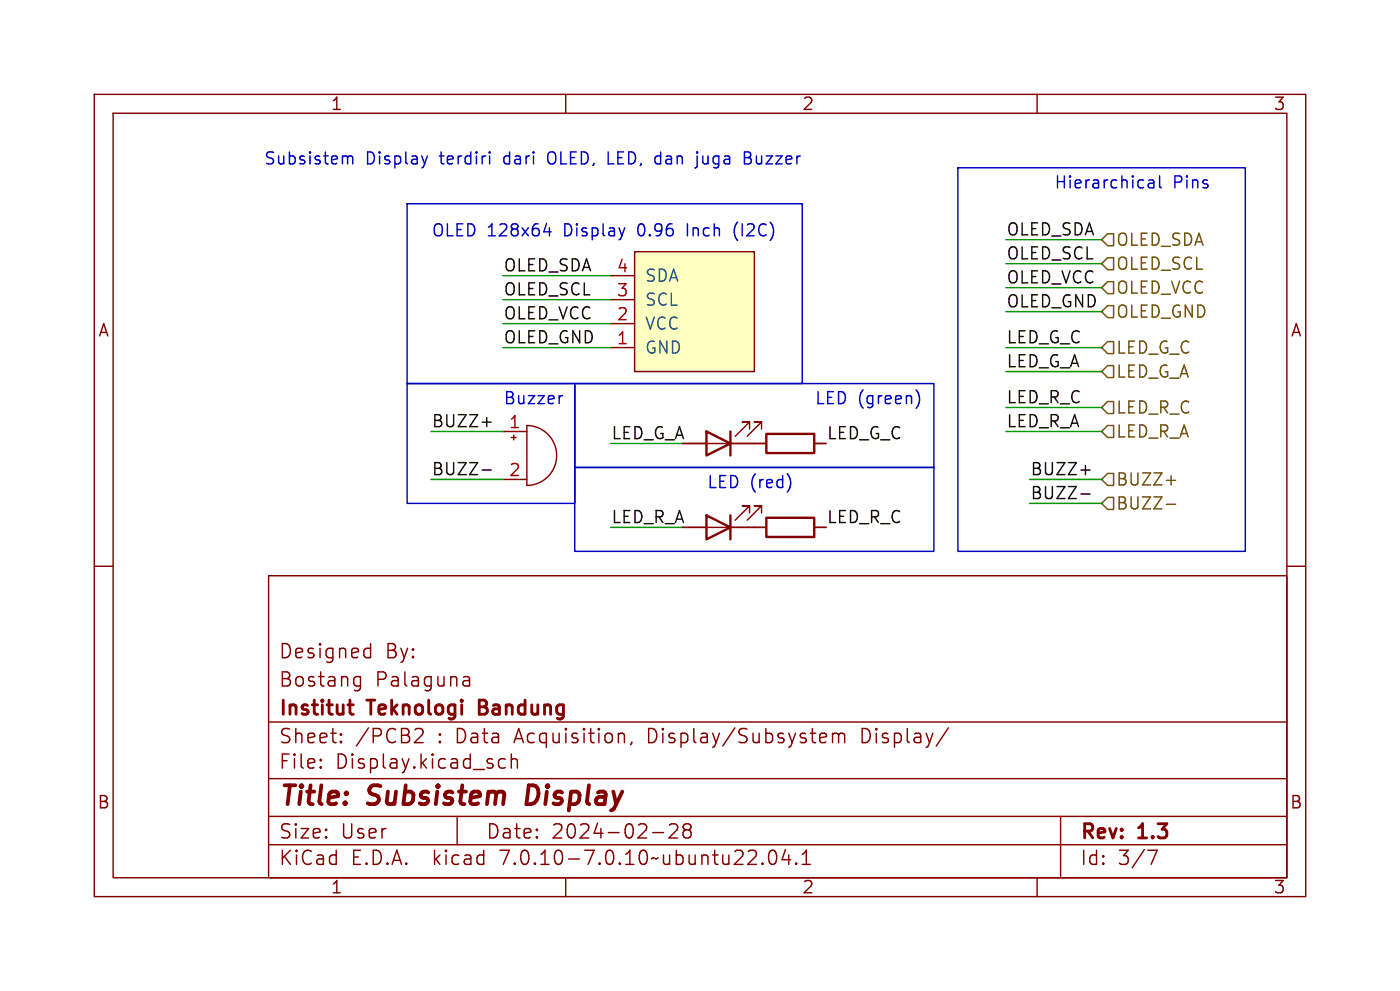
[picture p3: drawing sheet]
<svg xmlns="http://www.w3.org/2000/svg" width="148mm" height="105mm" viewBox="0 0 148 105" stroke-linecap="round" stroke-linejoin="round" font-family="sans-serif">
<g fill="none" stroke="#840000" stroke-width=".15">
<path d="M10 10h128.5v85h-128.5zM12 12h124.5v81h-124.5zM60 10v2M110 10v2M64.8 36.8h2.5M64.8 34.3h2.5M64.8 31.8h2.5M64.8 29.2h2.5M67.3 26.7h12.7v12.7h-12.7zM10 60h2M53.3 45.7h2.6M53.3 50.8h2.6"/>
<path d="M54.2 46.4h.5M54.5 46.1v.5M55.9 45.1a3.2 3.2 0 0 1 3.1 3.2 3.2 3.2 0 0 1-3.1 3.1zM72.4 47h8.9M72.4 55.9h8.9M79.5 45.5v-.8h-.8h.8l-1.5 1.5M79.5 54.4v-.8h-.8h.8l-1.5 1.5M80.8 45.5v-.8h-.8h.8l-1.6 1.5M80.8 54.4v-.8h-.8h.8l-1.6 1.5M86.4 47h1.2M86.4 55.9h1.2M136.5 60h2"/>
<path d="M28.5 61h108v32h-108zM28.5 76.5h108M36.2 78.5v.1v.1M36.2 78.5l-.1 .1 .1 .1M36.2 77.8v.1M36.2 78.5v.2M36.2 77.8h-.1l.1 .1M37.7 72.6l.1 .1 .4-.1M37.7 71.8l.1-.1 .4 .1M38.2 71.7v1.2a.41 .41 0 0 1-.5 .3M38.9 68.7l.4 .1M39.3 68.2v1.5"/>
<path d="M39.3 69.6l-.4 .1M44.8 77.3l.1 .2-.1 .3-.9 .9h1M49.2 72.6l.1 .1 .5-.1M49.2 71.8l.1-.1 .4 .1 .1 .1v.8M49.8 72l-.6 .2M54.2 79.9v1.5M66 77.7l.2 .2v.8M67 78.6l-.1 .3M87.4 77.7l.2 .1 .1 .2-.8 .2M87.6 78.6l-.2 .1M88.3 77.7v1M88.3 77.8a.37 .37 0 0 1 .6 .1"/>
<path d="M88.9 77.9l.3-.2 .3 .1 .1 .1v.8M88.9 77.9v.8M100.6 77.1l-1.3 1.9M28.5 89.5h108M28.5 86.5h108M28.5 82.5h108M34 81.2l.1 .1-.1 .1M34 81.2l-.1 .1 .1 .1M34 80.5v.1M34 81.2v.2M34 80.5h.1l-.1 .1M34 80.5h-.1l.1 .1"/>
<path d="M48.5 86.5v3M52.9 81.1l.3 .3 .4-.1M53.6 80.5l-.4-.1-.3 .3M54.2 80.5a.37 .37 0 0 1 .7 .1v.8M60 93v2M69.2 88.2h1.2M71 87.4l.2-.1h.4a.41 .41 0 0 1 .2 .6l-.9 .9h1M72.7 87.9h-.1a.31 .31 0 0 1-.1-.4 .31 .31 0 0 1 .2-.2l.5 .1a.31 .31 0 0 1 .1 .3 .31 .31 0 0 1-.3 .2M72.7 87.9l-.3 .3v.3l.3 .3 .5-.1 .1-.2-.1-.4-.2-.2M72.7 87.9h.3M80.9 91.4v.1v.1M80.9 91.4l-.1 .1 .1 .1"/>
<path d="M80.9 91.4v.2M81.7 90.2a.36 .36 0 0 1 .3-.1 .36 .36 0 0 1 .3 .3 .88 .88 0 0 1-.3 1.2 .38 .38 0 0 1-.4-.3 1.28 1.28 0 0 1 .1-1.1zM83.3 90l-.4 1.1h1M83.7 90.6v1M84.4 91.4l.1 .1-.1 .1M84.4 91.4v.1v.1M84.4 91.4v.2M85.1 91.6h.8M85.1 90.5l.4-.4v1.5M110 93v2M112.5 86.5v6.5M121.7 90.1h1l-.6 1.5"/>
</g>
<path d="M56.1 83.2l-.3 2h.5" fill="none" stroke="#840000" stroke-width=".4"/>
<path d="M36.9 74.7h.6M37.1 75.5l.1 .1 .3 .1M50.8 74.9h.5M51.3 74.2h-.5v1.5h.6" fill="none" stroke="#840000" stroke-width=".3"/>
<path d="M67.3 26.7h12.7v12.7h-12.7z" fill="#ffffc2" stroke="#ffffc2" stroke-width=".11"/>
<path d="M74.9 45.7l2.6 1.3-2.6 1.3zM74.9 54.6l2.6 1.3-2.6 1.3zM77.5 45.7v2.6M77.5 54.6v2.6M81.3 54.9h5.1v2h-5.1zM81.3 46h5.1v2h-5.1z" fill="none" stroke="#840000" stroke-width=".25"/>
<path d="M117.5 32.4h.6v1.3h-.6l-.7-.7zM117.5 29.8h.6v1.3h-.6l-.7-.6zM117.5 36.2h.6v1.3h-.6l-.7-.7zM117.5 24.8h.6v1.2h-.6l-.7-.6zM117.5 38.7h.6v1.3h-.6l-.7-.6zM117.5 27.3h.6v1.3h-.6l-.7-.7zM117.5 52.7h.6v1.3h-.6l-.7-.7zM117.5 45.1h.6v1.3h-.6l-.7-.7zM117.5 42.5h.6v1.3h-.6l-.7-.6zM117.5 50.2h.6v1.2h-.6l-.7-.6zM123.7 53.4h1M123.7 50.9h1" fill="none" stroke="#725600" stroke-width=".15"/>
<path d="M51.1 49.8h1M51.1 44.7h1M114.6 49.8h1M114.6 52.3h1" fill="none" stroke="#0f0f0f" stroke-width=".15"/>
<g fill="none" stroke="#0000c2" stroke-width=".15">
<path d="M36.7 16.5l.2 .2M36.9 16.7v.7M36.9 16.7l.2-.2 .3 .1v.8M45.3 16.5l-.3 .9M51.9 16.1v.1M51.9 16.5v.9M51.9 16.1l.1 .1h-.1M64.5 16.1v1.3h.6M69.5 17.1l.2 .3h.2M69.9 16.5h-.2l-.2 .3M73.9 16.1v.1M73.9 16.5v1.1l-.1 .2"/>
<path d="M73.9 16.1l.1 .1h-.1M79 16.1l.5 .1a.3 .3 0 0 1 .1 .3 .3 .3 0 0 1-.2 .2 .34 .34 0 0 1 .3 .3 .34 .34 0 0 1-.3 .4h-.4zM79 16.7h.4M101.6 17.8h30.5v40.6h-30.5zM121.8 19.1h.2h.3l.1 .8M122.4 19.4h-.4a.25 .25 0 0 0-.2 .3 .25 .25 0 0 0 .2 .2l.4-.1M123 18.6v1.1l.2 .2M43.2 21.6h41.9v19h-41.9zM57.7 24.6h.8M58.3 24.1v.9M78 23.9a1.52 1.52 0 0 0 0 1.2M43.2 40.6h17.8v12.7h-17.8z"/>
<path d="M59.7 41.9l-.3 .1M61 40.6h38.1v8.9h-38.1zM61 49.5h38.1v8.9h-38.1zM83.7 50.6a1.52 1.52 0 0 1 0 1.2M97.2 41.3a1.46 1.46 0 0 1 0 2"/>
</g>
<g fill="none" stroke="#009600" stroke-width=".15">
<path d="M53.3 29.2h11.5M53.3 36.8h11.5M53.3 31.8h11.5M53.3 34.3h11.5M106.7 36.8h10.1M106.7 25.4h10.1M106.7 39.4h10.1M106.7 33h10.1M106.7 27.9h10.1M106.7 30.5h10.1M45.7 50.8h7.6M45.7 45.7h7.6"/>
<path d="M64.8 55.9h7.6M64.8 47h7.6M106.7 43.2h10.1M106.7 45.7h10.1M109.2 53.3h7.6M109.2 50.8h7.6"/>
</g>
<g font-size="2.8" fill="#840000">
<text x="29.5" y="85.9">Title:</text>
<text x="39.1" y="85.9">Subsistem</text>
<text x="56.7" y="85.9">Display</text>
</g>
<g font-size="2.1" fill="#840000">
<text x="29.5" y="70">Designed</text>
<text x="40.9" y="70">By:</text>
<text x="29.5" y="76.2">Institut</text>
<text x="29.5" y="73">Bostang</text>
<text x="39.2" y="76.2">Teknologi</text>
<text x="39.8" y="73">Palaguna</text>
<text x="51.5" y="76.2">Bandung</text>
<text x="29.5" y="81.7">File:</text>
<text x="29.5" y="79">Sheet:</text>
<text x="35.6" y="81.7">Display.kicad_sch</text>
<text x="37.7" y="79">/PCB2</text>
<text x="46.5" y="79">: Data</text>
<text x="54.9" y="79">Acquisition,</text>
<text x="69.1" y="79">Display/Subsystem</text>
<text x="91.9" y="79">Display/</text>
<text x="29.5" y="89.1">Size:</text>
<text x="36.1" y="89.1">User</text>
<text x="51.5" y="89.1">Date:</text>
<text x="58.5" y="89.1">2024-02-28</text>
<text x="114.5" y="89.3">Rev:</text>
<text x="120.9" y="89.3">1.3</text>
<text x="29.5" y="91.9">KiCad</text>
<text x="37.2" y="91.9">E.D.A.</text>
<text x="46.1" y="91.9">kicad</text>
<text x="53.3" y="91.9">7.0.10-7.0.10~ubuntu22.04.1</text>
<text x="114.5" y="91.9">Id:</text>
<text x="118.6" y="91.9">3/7</text>
</g>
<g font-size="1.8" fill="#840000">
<text x="35" y="11.9">1</text>
<text x="85" y="11.9">2</text>
<text x="135" y="11.9">3</text>
<text x="10.3" y="35.9">A</text>
<text x="136.8" y="35.9">A</text>
<text x="10.3" y="85.9">B</text>
<text x="136.7" y="85.9">B</text>
<text x="35" y="94.9">1</text>
<text x="85" y="94.9">2</text>
<text x="135" y="94.9">3</text>
</g>
<g font-size="1.8" fill="#0000c2">
<text x="27.9" y="17.5">Subsistem</text>
<text x="38.8" y="17.5">Display</text>
<text x="46.8" y="17.5">terdiri</text>
<text x="53.7" y="17.5">dari</text>
<text x="58.6" y="17.5">OLED,</text>
<text x="65.1" y="17.5">LED,</text>
<text x="70.3" y="17.5">dan</text>
<text x="75" y="17.5">juga</text>
<text x="80.2" y="17.5">Buzzer</text>
<text x="111.8" y="20.1">Hierarchical</text>
<text x="124.4" y="20.1">Pins</text>
<text x="45.7" y="25.2">OLED 128x64</text>
<text x="59.9" y="25.2">Display</text>
<text x="67.9" y="25.2">0.96</text>
<text x="73.3" y="25.2">Inch</text>
<text x="78.5" y="25.2">(I2C)</text>
<text x="53.3" y="42.9">Buzzer</text>
<text x="86.4" y="42.9">LED (green)</text>
<text x="74.9" y="51.8">LED (red)</text>
</g>
<g font-size="1.8" fill="#0f0f0f">
<text x="53.3" y="28.9">OLED_SDA</text>
<text x="106.7" y="25.1">OLED_SDA</text>
<text x="106.7" y="27.6">OLED_SCL</text>
<text x="53.3" y="33.9">OLED_VCC</text>
<text x="53.3" y="31.4">OLED_SCL</text>
<text x="106.7" y="32.7">OLED_GND</text>
<text x="106.7" y="30.1">OLED_VCC</text>
<text x="53.3" y="36.5">OLED_GND</text>
<text x="106.7" y="39">LED_G_A</text>
<text x="106.7" y="36.5">LED_G_C</text>
<text x="45.7" y="45.4">BUZZ+</text>
<text x="64.8" y="46.6">LED_G_A</text>
<text x="87.6" y="46.6">LED_G_C</text>
<text x="106.7" y="42.8">LED_R_C</text>
<text x="106.7" y="45.4">LED_R_A</text>
<text x="45.7" y="50.5">BUZZ-</text>
<text x="109.2" y="50.5">BUZZ+</text>
<text x="109.2" y="53">BUZZ-</text>
<text x="64.8" y="55.5">LED_R_A</text>
<text x="87.6" y="55.5">LED_R_C</text>
</g>
<g font-size="1.8" fill="#a90000">
<text x="65.3" y="29">4</text>
<text x="65.3" y="34">2</text>
<text x="65.3" y="31.5">3</text>
<text x="65.3" y="36.6">1</text>
<text x="53.9" y="45.5">1</text>
<text x="53.9" y="50.5">2</text>
</g>
<g font-size="1.8" fill="#725600">
<text x="118.3" y="26.3">OLED_SDA</text>
<text x="118.3" y="28.8">OLED_SCL</text>
<text x="118.3" y="33.9">OLED_GND</text>
<text x="118.3" y="31.3">OLED_VCC</text>
<text x="118.3" y="37.7">LED_G_C</text>
<text x="118.3" y="40.2">LED_G_A</text>
<text x="118.3" y="46.6">LED_R_A</text>
<text x="118.3" y="44">LED_R_C</text>
<text x="118.3" y="51.7">BUZZ+</text>
<text x="118.3" y="54.2">BUZZ-</text>
</g>
<g font-size="1.8" fill="#006464">
<text x="68.3" y="35.2">VCC</text>
<text x="68.3" y="32.6">SCL</text>
<text x="68.3" y="30.1">SDA</text>
<text x="68.3" y="37.7">GND</text>
</g>
</svg>
